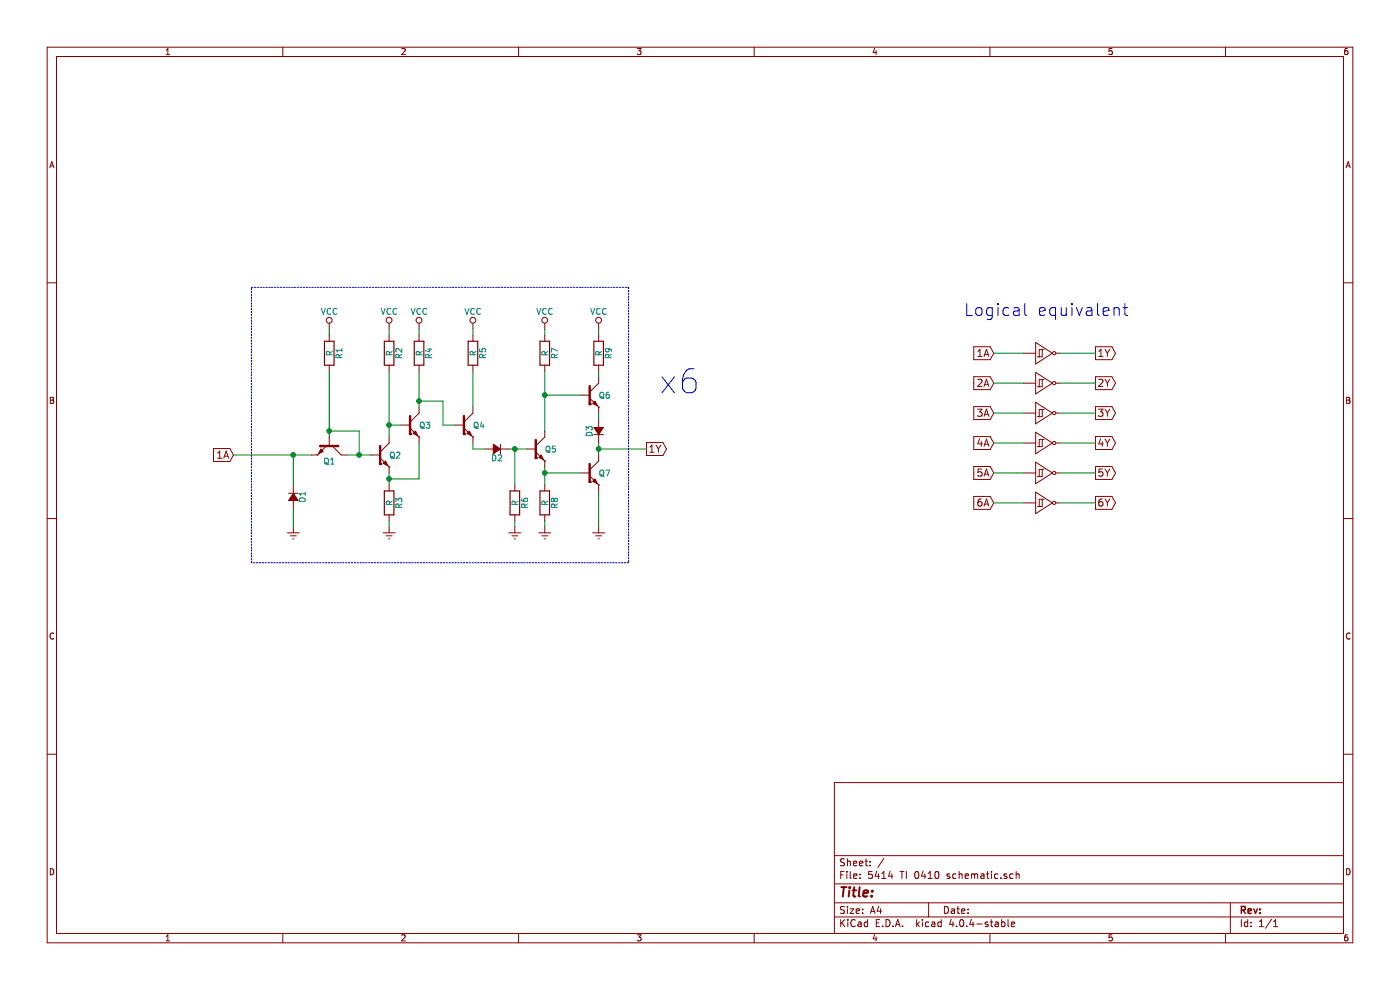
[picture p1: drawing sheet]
EESchema Schematic File Version 2
LIBS:power
LIBS:device
LIBS:transistors
LIBS:conn
LIBS:linear
LIBS:regul
LIBS:74xx
LIBS:cmos4000
LIBS:adc-dac
LIBS:memory
LIBS:xilinx
LIBS:microcontrollers
LIBS:dsp
LIBS:microchip
LIBS:analog_switches
LIBS:motorola
LIBS:texas
LIBS:intel
LIBS:audio
LIBS:interface
LIBS:digital-audio
LIBS:philips
LIBS:display
LIBS:cypress
LIBS:siliconi
LIBS:opto
LIBS:atmel
LIBS:contrib
LIBS:valves
LIBS:project5474
EELAYER 25 0
EELAYER END
$Descr A4 11693 8268
encoding utf-8
Sheet 1 1
Title ""
Date ""
Rev ""
Comp ""
Comment1 ""
Comment2 ""
Comment3 ""
Comment4 ""
$EndDescr
Text GLabel 1950 3800 0    60   Input ~ 0
1A
$Comp
L D_Small D1
U 1 1
P 2450 4150
F 0 "D1" H 2400 4230 50  0000 L CNN
F 1 "D_Small" H 2300 4070 50  0001 L CNN
F 2 "" V 2450 4150 50  0000 C CNN
F 3 "" V 2450 4150 50  0000 C CNN
	1    2450 4150
	0    1    1    0   
$EndComp
$Comp
L GNDREF #PWR?
U 1 1
P 2450 4400
F 0 "#PWR?" H 2450 4150 50  0001 C CNN
F 1 "GNDREF" H 2450 4250 50  0001 C CNN
F 2 "" H 2450 4400 50  0000 C CNN
F 3 "" H 2450 4400 50  0000 C CNN
	1    2450 4400
	1    0    0    -1  
$EndComp
$Comp
L Q_NPN Q1
U 1 1
P 2750 3700
F 0 "Q1" V 2900 3750 50  0000 R CNN
F 1 "Q_NPN" H 3350 3650 50  0001 R CNN
F 2 "" H 2950 3800 50  0000 C CNN
F 3 "" H 2750 3700 50  0000 C CNN
	1    2750 3700
	0    1    1    0   
$EndComp
$Comp
L R R1
U 1 1
P 2750 2950
F 0 "R1" V 2830 2950 50  0000 C CNN
F 1 "R" V 2750 2950 50  0000 C CNN
F 2 "" V 2680 2950 50  0000 C CNN
F 3 "" H 2750 2950 50  0000 C CNN
	1    2750 2950
	1    0    0    -1  
$EndComp
$Comp
L VCC #PWR?
U 1 1
P 2750 2750
F 0 "#PWR?" H 2750 2600 50  0001 C CNN
F 1 "VCC" H 2750 2900 50  0000 C CNN
F 2 "" H 2750 2750 50  0000 C CNN
F 3 "" H 2750 2750 50  0000 C CNN
	1    2750 2750
	1    0    0    -1  
$EndComp
$Comp
L Q_NPN Q2
U 1 1
P 3150 3800
F 0 "Q2" H 3350 3800 50  0000 R CNN
F 1 "Q_NPN" H 3750 3750 50  0001 R CNN
F 2 "" H 3350 3900 50  0000 C CNN
F 3 "" H 3150 3800 50  0000 C CNN
	1    3150 3800
	1    0    0    -1  
$EndComp
$Comp
L R R3
U 1 1
P 3250 4200
F 0 "R3" V 3330 4200 50  0000 C CNN
F 1 "R" V 3250 4200 50  0000 C CNN
F 2 "" V 3180 4200 50  0000 C CNN
F 3 "" H 3250 4200 50  0000 C CNN
	1    3250 4200
	1    0    0    -1  
$EndComp
$Comp
L GNDREF #PWR?
U 1 1
P 3250 4400
F 0 "#PWR?" H 3250 4150 50  0001 C CNN
F 1 "GNDREF" H 3250 4250 50  0001 C CNN
F 2 "" H 3250 4400 50  0000 C CNN
F 3 "" H 3250 4400 50  0000 C CNN
	1    3250 4400
	1    0    0    -1  
$EndComp
$Comp
L Q_NPN Q3
U 1 1
P 3400 3550
F 0 "Q3" H 3600 3550 50  0000 R CNN
F 1 "Q_NPN" H 4000 3500 50  0001 R CNN
F 2 "" H 3600 3650 50  0000 C CNN
F 3 "" H 3400 3550 50  0000 C CNN
	1    3400 3550
	1    0    0    -1  
$EndComp
$Comp
L R R2
U 1 1
P 3250 2950
F 0 "R2" V 3330 2950 50  0000 C CNN
F 1 "R" V 3250 2950 50  0000 C CNN
F 2 "" V 3180 2950 50  0000 C CNN
F 3 "" H 3250 2950 50  0000 C CNN
	1    3250 2950
	1    0    0    -1  
$EndComp
$Comp
L VCC #PWR?
U 1 1
P 3250 2750
F 0 "#PWR?" H 3250 2600 50  0001 C CNN
F 1 "VCC" H 3250 2900 50  0000 C CNN
F 2 "" H 3250 2750 50  0000 C CNN
F 3 "" H 3250 2750 50  0000 C CNN
	1    3250 2750
	1    0    0    -1  
$EndComp
$Comp
L R R4
U 1 1
P 3500 2950
F 0 "R4" V 3580 2950 50  0000 C CNN
F 1 "R" V 3500 2950 50  0000 C CNN
F 2 "" V 3430 2950 50  0000 C CNN
F 3 "" H 3500 2950 50  0000 C CNN
	1    3500 2950
	1    0    0    -1  
$EndComp
$Comp
L VCC #PWR?
U 1 1
P 3500 2750
F 0 "#PWR?" H 3500 2600 50  0001 C CNN
F 1 "VCC" H 3500 2900 50  0000 C CNN
F 2 "" H 3500 2750 50  0000 C CNN
F 3 "" H 3500 2750 50  0000 C CNN
	1    3500 2750
	1    0    0    -1  
$EndComp
$Comp
L Q_NPN Q4
U 1 1
P 3850 3550
F 0 "Q4" H 4050 3550 50  0000 R CNN
F 1 "Q_NPN" H 4450 3500 50  0001 R CNN
F 2 "" H 4050 3650 50  0000 C CNN
F 3 "" H 3850 3550 50  0000 C CNN
	1    3850 3550
	1    0    0    -1  
$EndComp
$Comp
L R R5
U 1 1
P 3950 2950
F 0 "R5" V 4030 2950 50  0000 C CNN
F 1 "R" V 3950 2950 50  0000 C CNN
F 2 "" V 3880 2950 50  0000 C CNN
F 3 "" H 3950 2950 50  0000 C CNN
	1    3950 2950
	1    0    0    -1  
$EndComp
$Comp
L VCC #PWR?
U 1 1
P 3950 2750
F 0 "#PWR?" H 3950 2600 50  0001 C CNN
F 1 "VCC" H 3950 2900 50  0000 C CNN
F 2 "" H 3950 2750 50  0000 C CNN
F 3 "" H 3950 2750 50  0000 C CNN
	1    3950 2750
	1    0    0    -1  
$EndComp
$Comp
L D_Small D2
U 1 1
P 4150 3750
F 0 "D2" H 4100 3830 50  0000 L CNN
F 1 "D_Small" H 4000 3670 50  0001 L CNN
F 2 "" V 4150 3750 50  0000 C CNN
F 3 "" V 4150 3750 50  0000 C CNN
	1    4150 3750
	-1   0    0    1   
$EndComp
$Comp
L R R6
U 1 1
P 4300 4200
F 0 "R6" V 4380 4200 50  0000 C CNN
F 1 "R" V 4300 4200 50  0000 C CNN
F 2 "" V 4230 4200 50  0000 C CNN
F 3 "" H 4300 4200 50  0000 C CNN
	1    4300 4200
	1    0    0    -1  
$EndComp
$Comp
L GNDREF #PWR?
U 1 1
P 4300 4400
F 0 "#PWR?" H 4300 4150 50  0001 C CNN
F 1 "GNDREF" H 4300 4250 50  0001 C CNN
F 2 "" H 4300 4400 50  0000 C CNN
F 3 "" H 4300 4400 50  0000 C CNN
	1    4300 4400
	1    0    0    -1  
$EndComp
Wire Wire Line
	2450 4400 2450 4250
Wire Wire Line
	1950 3800 2450 3800
Wire Wire Line
	2450 3800 2600 3800
Wire Wire Line
	2450 3800 2450 4050
Connection ~ 2450 3800
Wire Wire Line
	2750 3100 2750 3600
Wire Wire Line
	2750 3600 2750 3650
Wire Wire Line
	2750 3600 3000 3600
Wire Wire Line
	3000 3600 3000 3800
Wire Wire Line
	2900 3800 3000 3800
Wire Wire Line
	3000 3800 3100 3800
Connection ~ 2750 3600
Wire Wire Line
	2750 2750 2750 2800
Connection ~ 3000 3800
Wire Wire Line
	3250 3950 3250 4000
Wire Wire Line
	3250 4000 3250 4050
Wire Wire Line
	3250 4350 3250 4400
Wire Wire Line
	3250 3100 3250 3550
Wire Wire Line
	3250 3550 3250 3650
Wire Wire Line
	3250 3550 3350 3550
Wire Wire Line
	3250 4000 3500 4000
Wire Wire Line
	3500 4000 3500 3700
Connection ~ 3250 4000
Wire Wire Line
	3250 2750 3250 2800
Connection ~ 3250 3550
Wire Wire Line
	3500 2750 3500 2800
Wire Wire Line
	3500 3100 3500 3350
Wire Wire Line
	3500 3350 3500 3400
Wire Wire Line
	3950 2750 3950 2800
Wire Wire Line
	3950 3100 3950 3400
Wire Wire Line
	3500 3350 3700 3350
Wire Wire Line
	3700 3350 3700 3550
Wire Wire Line
	3700 3550 3800 3550
Connection ~ 3500 3350
Wire Wire Line
	3950 3700 3950 3750
Wire Wire Line
	4300 4350 4300 4400
Wire Wire Line
	4300 3750 4300 4050
Wire Wire Line
	3950 3750 4050 3750
$Comp
L Q_NPN Q5
U 1 1
P 4450 3750
F 0 "Q5" H 4650 3750 50  0000 R CNN
F 1 "Q_NPN" H 5050 3700 50  0001 R CNN
F 2 "" H 4650 3850 50  0000 C CNN
F 3 "" H 4450 3750 50  0000 C CNN
	1    4450 3750
	1    0    0    -1  
$EndComp
Wire Wire Line
	4250 3750 4300 3750
Wire Wire Line
	4300 3750 4400 3750
Connection ~ 4300 3750
$Comp
L R R8
U 1 1
P 4550 4200
F 0 "R8" V 4630 4200 50  0000 C CNN
F 1 "R" V 4550 4200 50  0000 C CNN
F 2 "" V 4480 4200 50  0000 C CNN
F 3 "" H 4550 4200 50  0000 C CNN
	1    4550 4200
	1    0    0    -1  
$EndComp
$Comp
L GNDREF #PWR?
U 1 1
P 4550 4400
F 0 "#PWR?" H 4550 4150 50  0001 C CNN
F 1 "GNDREF" H 4550 4250 50  0001 C CNN
F 2 "" H 4550 4400 50  0000 C CNN
F 3 "" H 4550 4400 50  0000 C CNN
	1    4550 4400
	1    0    0    -1  
$EndComp
Wire Wire Line
	4550 4350 4550 4400
Wire Wire Line
	4550 3900 4550 3950
Wire Wire Line
	4550 3950 4550 4050
$Comp
L Q_NPN Q7
U 1 1
P 4900 3950
F 0 "Q7" H 5100 3950 50  0000 R CNN
F 1 "Q_NPN" H 5500 3900 50  0001 R CNN
F 2 "" H 5100 4050 50  0000 C CNN
F 3 "" H 4900 3950 50  0000 C CNN
	1    4900 3950
	1    0    0    -1  
$EndComp
Wire Wire Line
	4550 3950 4850 3950
Connection ~ 4550 3950
$Comp
L GNDREF #PWR?
U 1 1
P 5000 4400
F 0 "#PWR?" H 5000 4150 50  0001 C CNN
F 1 "GNDREF" H 5000 4250 50  0001 C CNN
F 2 "" H 5000 4400 50  0000 C CNN
F 3 "" H 5000 4400 50  0000 C CNN
	1    5000 4400
	1    0    0    -1  
$EndComp
Wire Wire Line
	5000 4100 5000 4400
$Comp
L D_Small D3
U 1 1
P 5000 3600
F 0 "D3" H 4950 3680 50  0000 L CNN
F 1 "D_Small" H 4850 3520 50  0001 L CNN
F 2 "" V 5000 3600 50  0000 C CNN
F 3 "" V 5000 3600 50  0000 C CNN
	1    5000 3600
	0    -1   -1   0   
$EndComp
Wire Wire Line
	5000 3700 5000 3750
Wire Wire Line
	5000 3750 5000 3800
$Comp
L Q_NPN Q6
U 1 1
P 4900 3300
F 0 "Q6" H 5100 3300 50  0000 R CNN
F 1 "Q_NPN" H 5500 3250 50  0001 R CNN
F 2 "" H 5100 3400 50  0000 C CNN
F 3 "" H 4900 3300 50  0000 C CNN
	1    4900 3300
	1    0    0    -1  
$EndComp
Wire Wire Line
	5000 3450 5000 3500
$Comp
L R R7
U 1 1
P 4550 2950
F 0 "R7" V 4630 2950 50  0000 C CNN
F 1 "R" V 4550 2950 50  0000 C CNN
F 2 "" V 4480 2950 50  0000 C CNN
F 3 "" H 4550 2950 50  0000 C CNN
	1    4550 2950
	1    0    0    -1  
$EndComp
$Comp
L VCC #PWR?
U 1 1
P 4550 2750
F 0 "#PWR?" H 4550 2600 50  0001 C CNN
F 1 "VCC" H 4550 2900 50  0000 C CNN
F 2 "" H 4550 2750 50  0000 C CNN
F 3 "" H 4550 2750 50  0000 C CNN
	1    4550 2750
	1    0    0    -1  
$EndComp
Wire Wire Line
	4550 2750 4550 2800
Wire Wire Line
	4550 3100 4550 3300
Wire Wire Line
	4550 3300 4550 3600
Wire Wire Line
	4850 3300 4550 3300
Connection ~ 4550 3300
$Comp
L R R9
U 1 1
P 5000 2950
F 0 "R9" V 5080 2950 50  0000 C CNN
F 1 "R" V 5000 2950 50  0000 C CNN
F 2 "" V 4930 2950 50  0000 C CNN
F 3 "" H 5000 2950 50  0000 C CNN
	1    5000 2950
	1    0    0    -1  
$EndComp
$Comp
L VCC #PWR?
U 1 1
P 5000 2750
F 0 "#PWR?" H 5000 2600 50  0001 C CNN
F 1 "VCC" H 5000 2900 50  0000 C CNN
F 2 "" H 5000 2750 50  0000 C CNN
F 3 "" H 5000 2750 50  0000 C CNN
	1    5000 2750
	1    0    0    -1  
$EndComp
Wire Wire Line
	5000 2750 5000 2800
Wire Wire Line
	5000 3100 5000 3150
Text GLabel 5400 3750 2    60   Output ~ 0
1Y
Wire Wire Line
	5400 3750 5000 3750
Connection ~ 5000 3750
Wire Notes Line
	2100 2400 5250 2400
Wire Notes Line
	5250 2400 5250 4700
Wire Notes Line
	5250 4700 2100 4700
Wire Notes Line
	2100 4700 2100 2400
$Comp
L NOT_SCHMITT U?
U 1 1
P 8600 3100
F 0 "U?" H 8620 2920 60  0001 C CNN
F 1 "NOT_SCHMITT" H 8610 3000 60  0001 C CNN
F 2 "" H 8600 3100 60  0001 C CNN
F 3 "" H 8600 3100 60  0001 C CNN
	1    8600 3100
	1    0    0    -1  
$EndComp
Text GLabel 8300 2950 0    60   Input ~ 0
1A
Text GLabel 9150 2950 2    60   Output ~ 0
1Y
Wire Wire Line
	8300 2950 8550 2950
Wire Wire Line
	8850 2950 9150 2950
$Comp
L NOT_SCHMITT U?
U 1 1
P 8600 3350
F 0 "U?" H 8620 3170 60  0001 C CNN
F 1 "NOT_SCHMITT" H 8610 3250 60  0001 C CNN
F 2 "" H 8600 3350 60  0001 C CNN
F 3 "" H 8600 3350 60  0001 C CNN
	1    8600 3350
	1    0    0    -1  
$EndComp
Text GLabel 8300 3200 0    60   Input ~ 0
2A
Text GLabel 9150 3200 2    60   Output ~ 0
2Y
Wire Wire Line
	8300 3200 8550 3200
Wire Wire Line
	8850 3200 9150 3200
$Comp
L NOT_SCHMITT U?
U 1 1
P 8600 3600
F 0 "U?" H 8620 3420 60  0001 C CNN
F 1 "NOT_SCHMITT" H 8610 3500 60  0001 C CNN
F 2 "" H 8600 3600 60  0001 C CNN
F 3 "" H 8600 3600 60  0001 C CNN
	1    8600 3600
	1    0    0    -1  
$EndComp
Text GLabel 8300 3450 0    60   Input ~ 0
3A
Text GLabel 9150 3450 2    60   Output ~ 0
3Y
Wire Wire Line
	8300 3450 8550 3450
Wire Wire Line
	8850 3450 9150 3450
$Comp
L NOT_SCHMITT U?
U 1 1
P 8600 3850
F 0 "U?" H 8620 3670 60  0001 C CNN
F 1 "NOT_SCHMITT" H 8610 3750 60  0001 C CNN
F 2 "" H 8600 3850 60  0001 C CNN
F 3 "" H 8600 3850 60  0001 C CNN
	1    8600 3850
	1    0    0    -1  
$EndComp
Text GLabel 8300 3700 0    60   Input ~ 0
4A
Text GLabel 9150 3700 2    60   Output ~ 0
4Y
Wire Wire Line
	8300 3700 8550 3700
Wire Wire Line
	8850 3700 9150 3700
$Comp
L NOT_SCHMITT U?
U 1 1
P 8600 4100
F 0 "U?" H 8620 3920 60  0001 C CNN
F 1 "NOT_SCHMITT" H 8610 4000 60  0001 C CNN
F 2 "" H 8600 4100 60  0001 C CNN
F 3 "" H 8600 4100 60  0001 C CNN
	1    8600 4100
	1    0    0    -1  
$EndComp
Text GLabel 8300 3950 0    60   Input ~ 0
5A
Text GLabel 9150 3950 2    60   Output ~ 0
5Y
Wire Wire Line
	8300 3950 8550 3950
Wire Wire Line
	8850 3950 9150 3950
$Comp
L NOT_SCHMITT U?
U 1 1
P 8600 4350
F 0 "U?" H 8620 4170 60  0001 C CNN
F 1 "NOT_SCHMITT" H 8610 4250 60  0001 C CNN
F 2 "" H 8600 4350 60  0001 C CNN
F 3 "" H 8600 4350 60  0001 C CNN
	1    8600 4350
	1    0    0    -1  
$EndComp
Text GLabel 8300 4200 0    60   Input ~ 0
6A
Text GLabel 9150 4200 2    60   Output ~ 0
6Y
Wire Wire Line
	8300 4200 8550 4200
Wire Wire Line
	8850 4200 9150 4200
Text Notes 8050 2650 0    100  ~ 0
Logical equivalent
Text Notes 5500 3300 0    200  ~ 0
x6
$EndSCHEMATC
